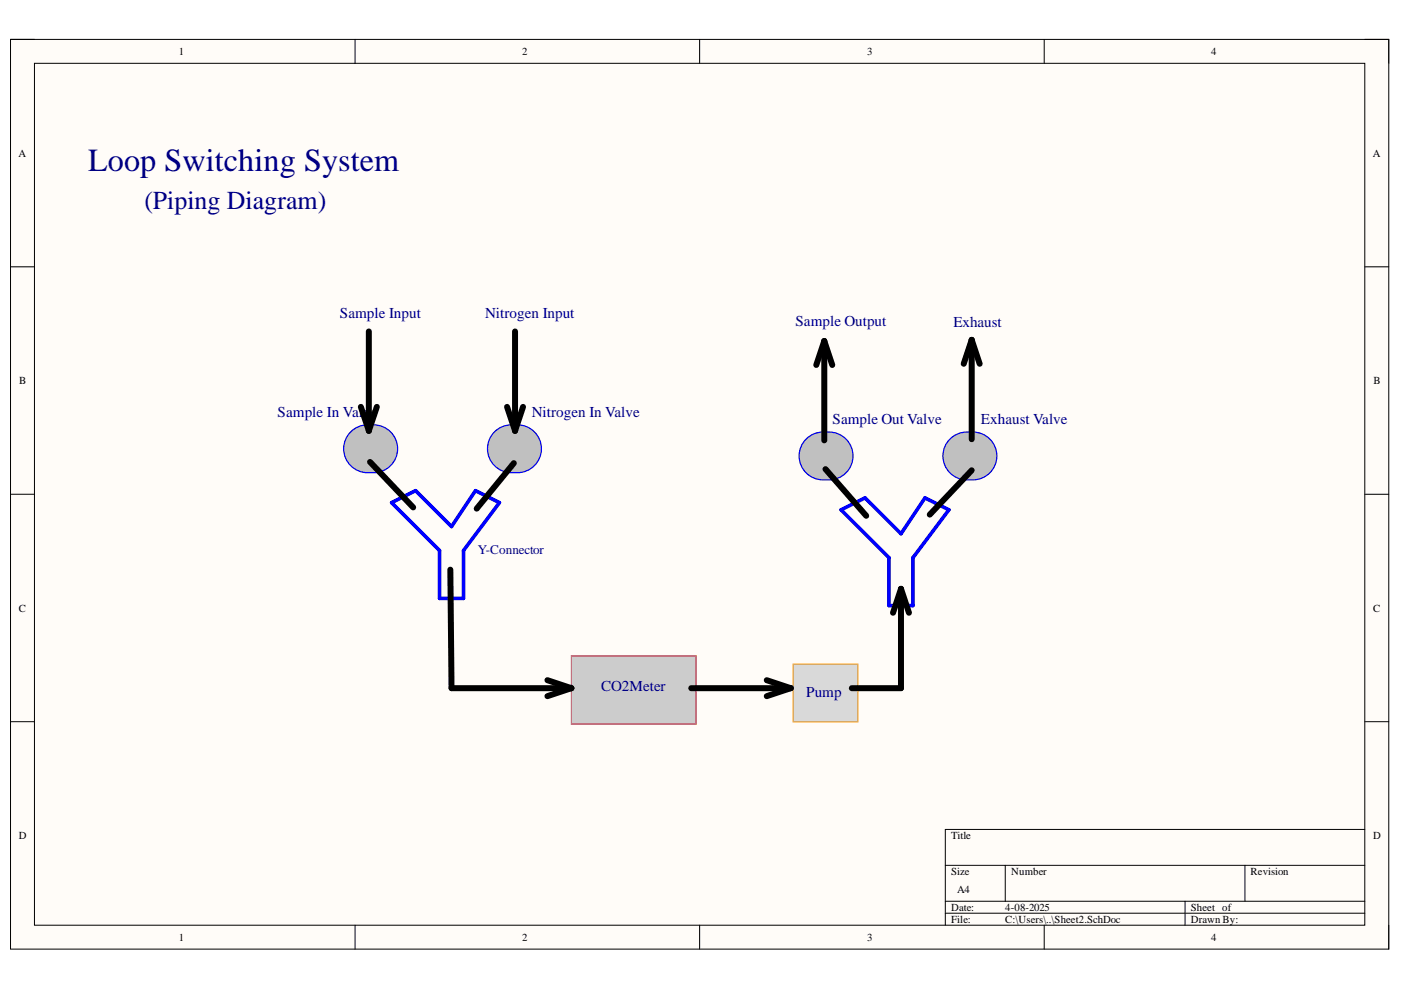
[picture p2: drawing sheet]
<svg xmlns="http://www.w3.org/2000/svg" width="297mm" height="210mm" viewBox="0 0 297 210" stroke-linecap="round" stroke-linejoin="round" font-family="sans-serif">
<path d="M2.2 8.4h292.2v192.8h-292.2z" fill-rule="evenodd" fill="#fffcf8"/>
<path d="M2.2 8.4h292.2v192.8h-292.2z" fill="none" stroke="#000" stroke-width=".21"/>
<path d="M7.3 13.4h282.1v182.8h-282.1z" fill-rule="evenodd" fill="#fffcf8"/>
<g fill="none" stroke="#000" stroke-width=".21">
<path d="M2.2 8.3h5.1M7.3 13.4h282.1v182.8h-282.1zM75.3 8.3v5.1M148.3 8.3v5.1M221.4 8.4v5M289.4 8.4h5v5M2.2 56.6h5.1M289.4 56.6h5M2.2 104.8h5.1M289.4 104.8h5M2.2 153h5.1M289.4 153h5"/>
<path d="M289.4 175.9h-89v20.3M75.3 196.2v5M148.3 196.2v5M200.4 183.5h89M200.4 191.1h89M200.4 193.6h89M213.1 183.5v7.6M221.4 196.2v5M251.2 191.1v5.1M264 183.5v7.6M294.4 196.2v5"/>
</g>
<path d="M74.1 91.9a6.4 6.4 0 0 1 7.7-1.1 5.1 5.1 0 0 1 2.3 5.7 5.1 5.1 0 0 1-4.9 3.7 5.3 5.3 0 0 1-6.3-5.1 5.1 5.1 0 0 1 1.2-3.2z" fill="#c0c0c0"/>
<path d="M74.1 91.9a6.4 6.4 0 0 1 7.7-1.1 5.1 5.1 0 0 1 2.3 5.7 5.1 5.1 0 0 1-4.9 3.7 5.3 5.3 0 0 1-6.3-5.1 5.1 5.1 0 0 1 1.2-3.2z" fill="none" stroke="#00f" stroke-width=".25"/>
<path d="M170.6 93.4a6.4 6.4 0 0 1 7.7-1.1 5.1 5.1 0 0 1 2.4 5.7 5.1 5.1 0 0 1-4.9 3.7 5.3 5.3 0 0 1-6.3-4.1 5.1 5.1 0 0 1 1.1-4.2z" fill="#c0c0c0"/>
<path d="M170.6 93.4a6.4 6.4 0 0 1 7.7-1.1 5.1 5.1 0 0 1 2.4 5.7 5.1 5.1 0 0 1-4.9 3.7 5.3 5.3 0 0 1-6.3-4.1 5.1 5.1 0 0 1 1.1-4.2z" fill="none" stroke="#00f" stroke-width=".25"/>
<path d="M104.6 91.9a6.4 6.4 0 0 1 7.7-1.1 5.1 5.1 0 0 1 2.3 5.7 5.1 5.1 0 0 1-4.9 3.7 5.3 5.3 0 0 1-6.3-5.1 5.1 5.1 0 0 1 1.2-3.2z" fill="#c0c0c0"/>
<path d="M104.6 91.9a6.4 6.4 0 0 1 7.7-1.1 5.1 5.1 0 0 1 2.3 5.7 5.1 5.1 0 0 1-4.9 3.7 5.3 5.3 0 0 1-6.3-5.1 5.1 5.1 0 0 1 1.2-3.2z" fill="none" stroke="#00f" stroke-width=".25"/>
<path d="M201.1 93.4a6.4 6.4 0 0 1 7.7-1.1 5.1 5.1 0 0 1 2.4 5.7 5.1 5.1 0 0 1-4.9 3.7 5.3 5.3 0 0 1-6.3-4.1 5.1 5.1 0 0 1 1.1-4.2z" fill="#c0c0c0"/>
<path d="M201.1 93.4a6.4 6.4 0 0 1 7.7-1.1 5.1 5.1 0 0 1 2.4 5.7 5.1 5.1 0 0 1-4.9 3.7 5.3 5.3 0 0 1-6.3-4.1 5.1 5.1 0 0 1 1.1-4.2z" fill="none" stroke="#00f" stroke-width=".25"/>
<path d="M168.2 140.8h13.7v12.2h-13.7z" fill-rule="evenodd" fill="#d9d9d9"/>
<path d="M168.2 140.8h13.7v12.2h-13.7z" fill="none" stroke="#f90" stroke-width=".25"/>
<path d="M83 106.6l5.1-2.6 7.6 7.6 5.1-7.6 5.1 2.6-7.6 10.1v10.2h-5.1v-10.2zM178.3 108.1l5.1-2.5 7.6 7.6 5.1-7.6 5.1 2.5-7.6 10.1v10.2h-5.1v-10.2z" fill="none" stroke="#00f" stroke-width=".76"/>
<path d="M78.5 97.9l9.1 9.7M108.9 98.2l-7.8 9.6M175 99.5l8.7 9.9M206 99.7l-8.9 9.4M191 124.8v21.1h-10.4M191 124.8l-1.7 5.1M191 124.8l1.7 5.1" fill="none" stroke="#000" stroke-width="1.3"/>
<path d="M121.1 139.1h26.5v14.4h-26.5z" fill-rule="evenodd" fill="#ccc"/>
<path d="M121.1 139.1h26.5v14.4h-26.5z" fill="none" stroke="#f00" stroke-width=".25"/>
<g fill="none" stroke="#000" stroke-width="1.3">
<path d="M78.2 70.3v21M109.2 70.3v21M174.8 72.3v21.1M174.8 72.3l-1.7 5.1M174.8 72.3l1.7 5.1M206 72.1v21M206 72.1l-1.7 5M206 72.1l1.7 5M76.5 86.3l1.7 5M79.9 86.3l-1.7 5M107.5 86.3l1.7 5M110.9 86.3l-1.7 5"/>
<path d="M95.5 120.8l.2 25.1h25.4M116.1 144.2l5 1.7M121.1 145.9l-5 1.7M146.6 145.9h21M162.6 144.2l5 1.7M167.6 145.9l-5 1.7"/>
</g>
<text font-size="6.8" fill="#000080" x="18.7" y="36.3">Loop Switching System</text>
<text font-size="5.5" fill="#000080" x="30.6" y="44.3">(Piping Diagram)</text>
<g font-size="3.2" fill="#000080">
<text x="72.1" y="67.3">Sample Input</text>
<text x="102.9" y="67.3">Nitrogen Input</text>
<text x="168.7" y="69.1">Sample Output</text>
<text x="202.1" y="69.4">Exhaust</text>
<text x="58.9" y="88.4">Sample In Valve</text>
<text x="112.7" y="88.4">Nitrogen In Valve</text>
<text x="176.5" y="89.9">Sample Out Valve</text>
<text x="208" y="89.9">Exhaust Valve</text>
<text x="127.5" y="146.5">CO2Meter</text>
<text x="170.9" y="147.8">Pump</text>
</g>
<text font-size="2.8" fill="#000080" x="101.3" y="117.4">Y-Connector</text>
<g font-size="2.3">
<text x="37.9" y="11.7">1</text>
<text x="110.7" y="11.7">2</text>
<text x="183.9" y="11.7">3</text>
<text x="256.8" y="11.7">4</text>
<text x="3.9" y="33.3">A</text>
<text x="291" y="33.3">A</text>
<text x="4.1" y="81.4">B</text>
<text x="291.2" y="81.4">B</text>
<text x="4" y="129.7">C</text>
<text x="291.1" y="129.7">C</text>
<text x="4" y="177.9">D</text>
<text x="201.6" y="177.9">Title</text>
<text x="291.1" y="177.9">D</text>
<text x="201.6" y="185.5">Size</text>
<text x="214.4" y="185.5">Number</text>
<text x="265.2" y="185.5">Revision</text>
<text x="202.9" y="189.3">A4</text>
<text x="201.6" y="193.1">Date:</text>
<text x="201.6" y="195.7">File:</text>
<text x="213.1" y="193.1">4-08-2025</text>
<text x="213.1" y="195.7">C:\Users\..\Sheet2.SchDoc</text>
<text x="252.5" y="193.1">Sheet of</text>
<text x="252.5" y="195.7">Drawn By:</text>
<text x="37.9" y="199.5">1</text>
<text x="110.7" y="199.5">2</text>
<text x="183.9" y="199.5">3</text>
<text x="256.8" y="199.5">4</text>
</g>
</svg>
